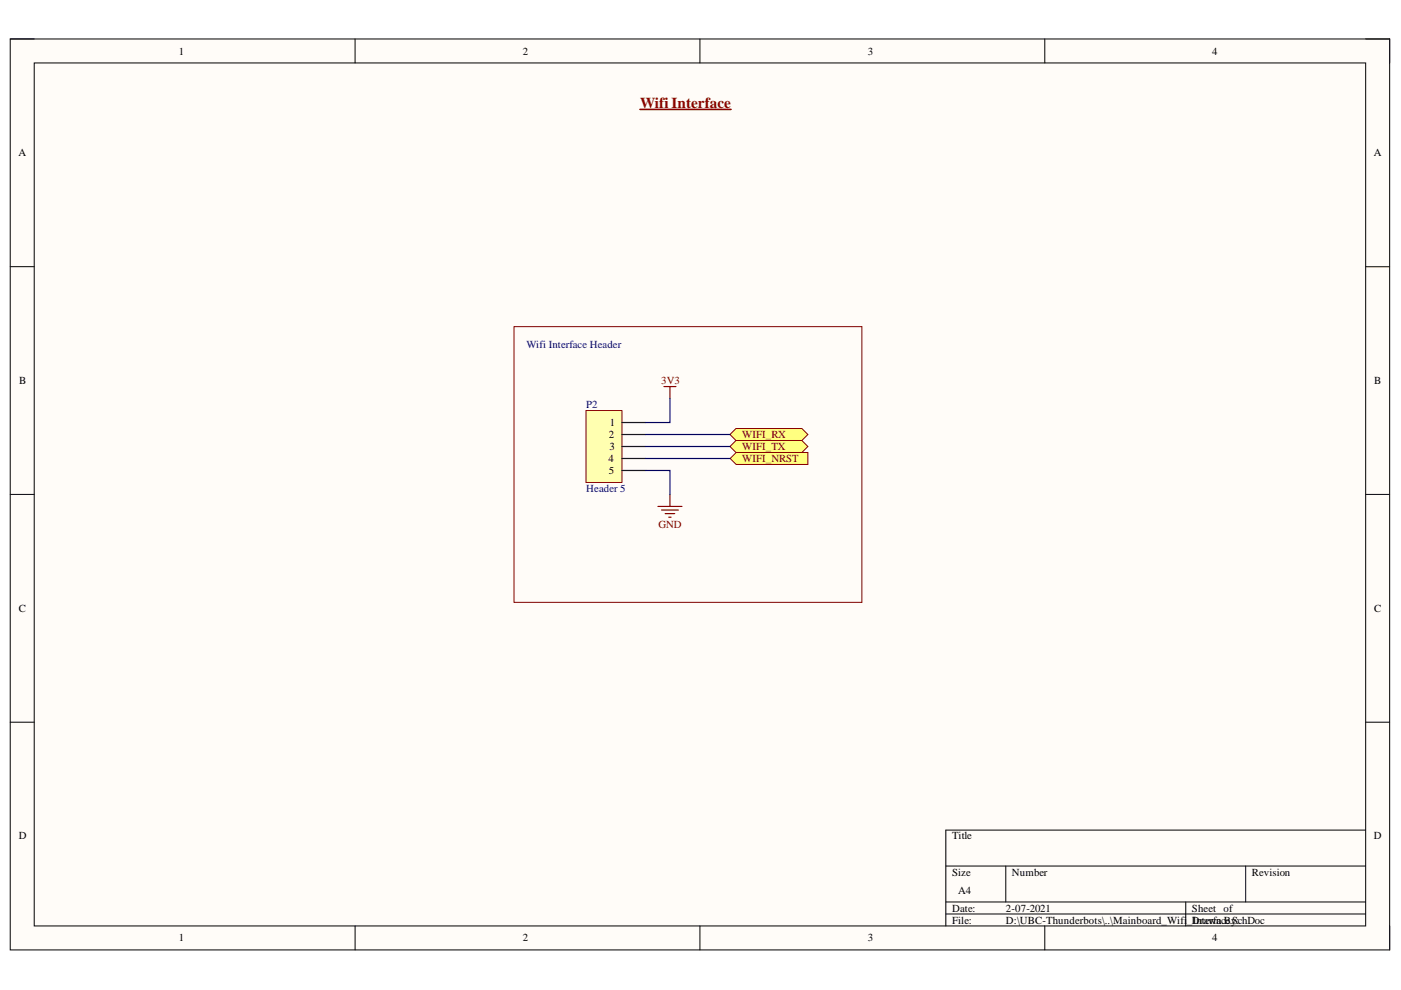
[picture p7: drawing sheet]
<svg xmlns="http://www.w3.org/2000/svg" width="297mm" height="210mm" viewBox="0 0 297 210" stroke-linecap="round" stroke-linejoin="round" font-family="sans-serif">
<path d="M2.2 8.3h292.4v193.1h-292.4z" fill-rule="evenodd" fill="#fffcf8"/>
<path d="M2.2 8.3h292.4v193.1h-292.4z" fill="none" stroke="#000" stroke-width=".21"/>
<path d="M7.3 13.3h282.2v183h-282.2z" fill-rule="evenodd" fill="#fffcf8"/>
<g fill="none" stroke="#000" stroke-width=".21">
<path d="M2.2 8.3h5.1M7.3 13.3h282.2v183h-282.2zM75.3 8.3v5M148.4 8.3v5M221.5 8.3v5M289.5 8.3h5.1v5M2.2 56.5h5.1M289.5 56.6h5.1M2.2 104.8h5.1M289.5 104.8h5.1M2.2 153.1h5.1M289.5 153.1h5.1"/>
<path d="M289.5 176h-89v20.3M75.3 196.3v5.1M148.4 196.3v5.1M200.5 183.6h89M200.5 191.2h89M200.5 193.8h89M213.2 183.6v7.6M221.5 196.3v5.1M251.4 191.2v5.1M264.1 183.6v7.6M294.6 196.3v5.1"/>
</g>
<path d="M140.8 82h2.5M142 82v2.5M139.5 107.4h5.1M140.3 108.1h3.5M141 108.9h2.1M141.8 109.7h.5M142 104.8v2.6" fill="none" stroke="#800000" stroke-width=".25"/>
<path d="M109 69.3h73.7v58.4h-73.7z" fill="none" stroke="#800000" stroke-width=".21"/>
<path d="M154.8 97.2l1.3-1.3h15.2v2.6h-15.2z" fill-rule="evenodd" fill="#ffff80"/>
<path d="M154.8 97.2l1.3-1.3h15.2v2.6h-15.2z" fill="none" stroke="#800000" stroke-width=".21"/>
<path d="M135.7 23.2h19.3" fill="none" stroke="#980000" stroke-width=".34"/>
<path d="M124.2 87h7.7v15.3h-7.7z" fill-rule="evenodd" fill="#ffffb0"/>
<path d="M124.2 87h7.7v15.3h-7.7z" fill="none" stroke="#800000" stroke-width=".21"/>
<path d="M131.9 89.6h5.1M131.9 92.1h5.1M131.9 94.7h5.1M131.9 97.2h5.1M131.9 99.8h5.1" fill="none" stroke="#000" stroke-width=".25"/>
<path d="M137 99.8h5v5M137 97.2h17.8M142 84.5v5.1h-5" fill="none" stroke="#000080" stroke-width=".25"/>
<path d="M156 93.4h14l1.3 1.3-1.3 1.2h-14l-1.2-1.2z" fill-rule="evenodd" fill="#ffff80"/>
<path d="M156 93.4h14l1.3 1.3-1.3 1.2h-14l-1.2-1.2z" fill="none" stroke="#800000" stroke-width=".21"/>
<path d="M156 90.9h14l1.3 1.2-1.3 1.3h-14l-1.2-1.3z" fill-rule="evenodd" fill="#ffff80"/>
<path d="M156 90.9h14l1.3 1.2-1.3 1.3h-14l-1.2-1.3z" fill="none" stroke="#800000" stroke-width=".21"/>
<path d="M137 92.1h17.8M137 94.7h17.8" fill="none" stroke="#000080" stroke-width=".25"/>
<text font-size="3.2" fill="#980000" x="135.7" y="22.8">Wifi Interface</text>
<g font-size="2.3">
<text x="37.9" y="11.6">1</text>
<text x="110.8" y="11.6">2</text>
<text x="184" y="11.6">3</text>
<text x="257" y="11.6">4</text>
<text x="3.9" y="33.1">A</text>
<text x="291.3" y="33.1">A</text>
<text x="4.1" y="81.4">B</text>
<text x="291.4" y="81.4">B</text>
<text x="129.1" y="92.9">2</text>
<text x="129.2" y="95.4">3</text>
<text x="129.3" y="90.3">1</text>
<text x="129" y="98">4</text>
<text x="129.1" y="100.5">5</text>
<text x="4" y="129.7">C</text>
<text x="291.4" y="129.7">C</text>
<text x="4" y="178">D</text>
<text x="201.9" y="178">Title</text>
<text x="291.3" y="178">D</text>
<text x="201.9" y="185.7">Size</text>
<text x="214.6" y="185.7">Number</text>
<text x="265.4" y="185.7">Revision</text>
<text x="203.1" y="189.5">A4</text>
<text x="201.9" y="193.3">Date:</text>
<text x="201.9" y="195.8">File:</text>
<text x="213.3" y="193.3">2-07-2021</text>
<text x="213.3" y="195.8">D:\UBC-Thunderbots\..\Mainboard_Wifi</text>
<text x="251.7" y="195.8">_Drawn e.SchDoc</text>
<text x="252.7" y="193.3">Sheet of</text>
<text x="252.9" y="195.8">InterfacBy:</text>
<text x="37.9" y="199.6">1</text>
<text x="110.8" y="199.6">2</text>
<text x="184" y="199.6">3</text>
<text x="257" y="199.6">4</text>
</g>
<g font-size="2.3" fill="#000080">
<text x="111.6" y="73.8">Wifi Interface Header</text>
<text x="124.3" y="86.5">P2</text>
<text x="124.3" y="104.3">Header 5</text>
</g>
<g font-size="2.3" fill="#800000">
<text x="140.2" y="81.4">3V3</text>
<text x="157.4" y="95.4">WIFI_TX</text>
<text x="157.4" y="92.9">WIFI_RX</text>
<text x="157.4" y="98">WIFI_NRST</text>
<text x="139.6" y="111.9">GND</text>
</g>
</svg>
